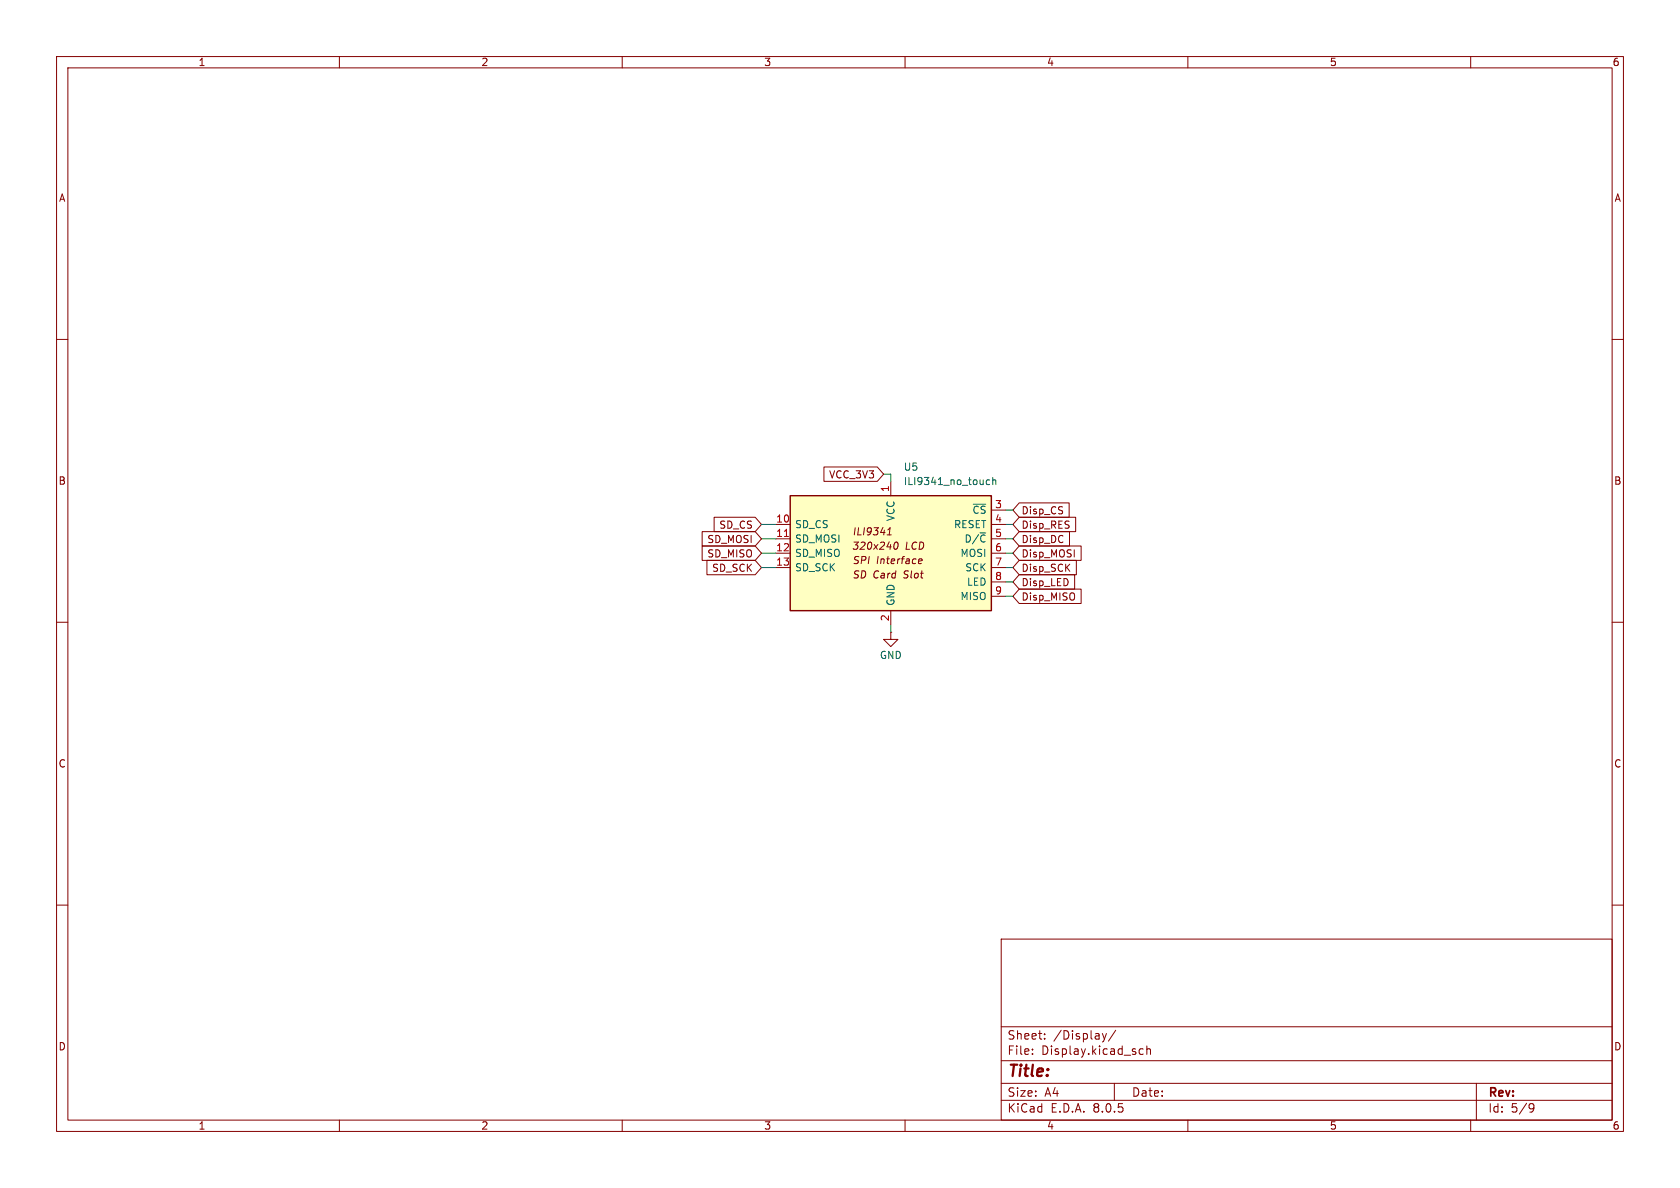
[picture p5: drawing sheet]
<svg xmlns="http://www.w3.org/2000/svg" width="297mm" height="210mm" viewBox="0 0 297 210" stroke-linecap="round" stroke-linejoin="round" font-family="sans-serif">
<g fill="none" stroke="#840000" stroke-width=".18">
<path d="M10 10h277v190h-277zM12 12h273v186h-273zM60 10v2M110 10v2M160 10v2M210 10v2M260 10v2M10 60h2M285 60h2M10 110h2M157.5 111.8v1.2h1.2l-1.2 1.3-1.3-1.3h1.3M157.5 111.8h.1"/>
<path d="M285 110h2M10 160h2M285 160h2M177 166h108v32h-108zM60 198v2M110 198v2M160 198v2M177 194.5h108M177 191.5h108M177 187.5h108M177 181.5h108M182.5 186.3v.1"/>
<path d="M182.5 185.5v.1M184.7 183.6v.1M184.7 182.8v.1M194.9 182.7l.3 1M195.2 183.7l-.1 .4-.2 .1M195.6 182.7l-.4 1M197 191.5v3M197.2 182.1l-1.2 2M201.4 186.1l.3 .3 .4-.1M202.1 185.5l-.4-.1-.3 .3M202.7 185.5l.3-.1 .3 .1 .1 .9M202.7 184.9v1.5"/>
<path d="M210 198v2M260 198v2M261 191.5v6.5M270.6 195.1l.5 .1a.99 .99 0 0 1-.4 1.4h-.2M271.2 195.7l-.3 .3h-.3"/>
</g>
<path d="M139.7 87.6h35.6v20.4h-35.6z" fill="#ffffc2"/>
<path d="M139.7 87.6h35.6v20.4h-35.6z" fill="none" stroke="#840000" stroke-width=".25"/>
<g fill="none" stroke="#840000" stroke-width=".18">
<path d="M124.1 94h9.4l1.1 1.3-1.1 1.2h-9.4zM124.1 96.5h9.4l1.1 1.3-1.1 1.3h-9.4zM125 99.1h8.5l1.1 1.2-1.1 1.3h-8.5zM126.2 91.4h7.3l1.1 1.3-1.1 1.3h-7.3zM137.2 92.7h2.5M137.2 95.3h2.5M137.2 97.8h2.5M145.7 82.5h9.4l1.1 1.3-1.1 1.3h-9.4zM156.8 94.6h.8M156.9 93.7l.5-.4-.2 1.3M157.5 85.1v2.5M158.2 96l.3-.2a.75 .75 0 0 1-.2 1.3l-.2-.1-.1-.4z"/>
<path d="M162.4 99.6h.5M162.4 99l.2-.2h.3l.1 .2v.1l-.6 .1M175.3 92.7h2.5M175.3 95.3h2.5M175.3 97.8h2.5M175.3 90.2h2.5M180.2 91.4h10v2.6h-10l-1.1-1.3zM180.2 88.9h8.8v2.5h-8.8l-1.1-1.2zM180.2 94h8.9v2.5h-8.9l-1.1-1.2zM180.2 99.1h10.1v2.5h-10.1l-1.1-1.3zM180.2 96.5h10.9v2.6h-10.9l-1.1-1.3zM137.2 100.3h2.5"/>
<path d="M157.5 108v2.5M175.3 100.3h2.5M175.3 102.9h2.5M175.3 105.4h2.5M180.2 101.6h9.8v2.5h-9.8l-1.1-1.2zM180.2 104.1h10.9v2.6h-10.9l-1.1-1.3z"/>
</g>
<path d="M138.7 94.8h.7" fill="none" stroke="#a90000" stroke-width=".18"/>
<path d="M175 84.9l-.4-.1-.2 .3 .1 .5h.5M175.5 84.9l.2-.1 .3 .1 .1 .8M175.5 84.4v1.3" fill="none" stroke="#006464" stroke-width=".18"/>
<g fill="none" stroke="#009600" stroke-width=".18">
<path d="M134.6 92.7h2.6M134.6 97.8h2.6M134.6 95.3h2.6M156.2 83.8h1.3v1.3M177.8 92.7h1.3M177.8 97.8h1.3M177.8 95.3h1.3M177.8 90.2h1.3M134.6 100.3h2.6M157.5 110.5v1.3M177.8 100.3h1.3M177.8 102.9h1.3"/>
<path d="M177.8 105.4h1.3"/>
</g>
<text font-size="2.8" fill="#840000" x="178" y="190.9">Title:</text>
<g font-size="2.1" fill="#840000">
<text x="178" y="184">Sheet:</text>
<text x="186.2" y="184">/Display/</text>
<text x="178" y="186.7">File:</text>
<text x="184.1" y="186.7">Display.kicad_sch</text>
<text x="178" y="196.9">KiCad</text>
<text x="178" y="194.1">Size:</text>
<text x="184.7" y="194.1">A4</text>
<text x="185.7" y="196.9">E.D.A.</text>
<text x="193.3" y="196.9">8.0.5</text>
<text x="200" y="194.1">Date:</text>
<text x="263" y="194.3">Rev:</text>
<text x="263" y="196.9">Id:</text>
<text x="267.1" y="196.9">5/9</text>
</g>
<g font-size="1.8" fill="#840000">
<text x="35" y="11.9">1</text>
<text x="85" y="11.9">2</text>
<text x="135" y="11.9">3</text>
<text x="185" y="11.9">4</text>
<text x="235" y="11.9">5</text>
<text x="285" y="11.9">6</text>
<text x="10.3" y="35.9">A</text>
<text x="285.3" y="35.9">A</text>
<text x="10.3" y="85.9">B</text>
<text x="146.5" y="84.8">VCC_3V3</text>
<text x="285.3" y="85.9">B</text>
<text x="127.1" y="93.7">SD_CS</text>
<text x="150.6" y="94.9">ILI9341</text>
<text x="180.5" y="93.7">Disp_RES</text>
<text x="180.5" y="91.1">Disp_CS</text>
<text x="124.9" y="96.2">SD_MOSI</text>
<text x="124.9" y="98.7">SD_MISO</text>
<text x="125.8" y="101.3">SD_SCK</text>
<text x="150.5" y="97.4">320x240</text>
<text x="150.6" y="99.9">SPI</text>
<text x="154.9" y="99.9">Interface</text>
<text x="160" y="97.4">LCD</text>
<text x="180.5" y="96.2">Disp_DC</text>
<text x="180.5" y="101.3">Disp_SCK</text>
<text x="180.5" y="98.7">Disp_MOSI</text>
<text x="150.6" y="102.5">SD Card</text>
<text x="159.8" y="102.5">Slot</text>
<text x="180.5" y="103.8">Disp_LED</text>
<text x="180.5" y="106.4">Disp_MISO</text>
<text x="10.3" y="135.9">C</text>
<text x="285.3" y="135.9">C</text>
<text x="10.3" y="185.9">D</text>
<text x="285.3" y="185.9">D</text>
<text x="35" y="199.9">1</text>
<text x="85" y="199.9">2</text>
<text x="135" y="199.9">3</text>
<text x="185" y="199.9">4</text>
<text x="235" y="199.9">5</text>
<text x="285" y="199.9">6</text>
</g>
<g font-size="1.8" fill="#006464">
<text x="159.7" y="83.4">U5</text>
<text x="159.7" y="86">ILI9341_no_touch</text>
<text x="140.5" y="93.6">SD_CS</text>
<text x="158.3" y="92.2" transform="rotate(-90 158.3 92.2)">VCC</text>
<text x="168.5" y="93.6">RESET</text>
<text x="171.8" y="91">~{CS}</text>
<text x="140.5" y="96.1">SD_MOSI</text>
<text x="140.5" y="98.7">SD_MISO</text>
<text x="140.5" y="101.2">SD_SCK</text>
<text x="169.7" y="98.7">MOSI</text>
<text x="170.4" y="96.1">D/~{C}</text>
<text x="170.5" y="101.2">SCK</text>
<text x="158.3" y="107.2" transform="rotate(-90 158.3 107.2)">GND</text>
<text x="169.7" y="106.3">MISO</text>
<text x="170.8" y="103.7">LED</text>
<text x="155.4" y="116.7">GND</text>
</g>
<g font-size="1.8" fill="#a90000">
<text x="157.2" y="87.1" transform="rotate(-90 157.2 87.1)">1</text>
<text x="175.8" y="89.9">3</text>
<text x="137.1" y="92.5">10</text>
<text x="137.1" y="95">11</text>
<text x="175.8" y="92.5">4</text>
<text x="175.8" y="95">5</text>
<text x="137.1" y="97.5">12</text>
<text x="137.1" y="100.1">13</text>
<text x="175.8" y="97.5">6</text>
<text x="175.8" y="100.1">7</text>
<text x="175.8" y="102.6">8</text>
<text x="175.8" y="105.2">9</text>
<text x="157.2" y="109.9" transform="rotate(-90 157.2 109.9)">2</text>
</g>
</svg>
